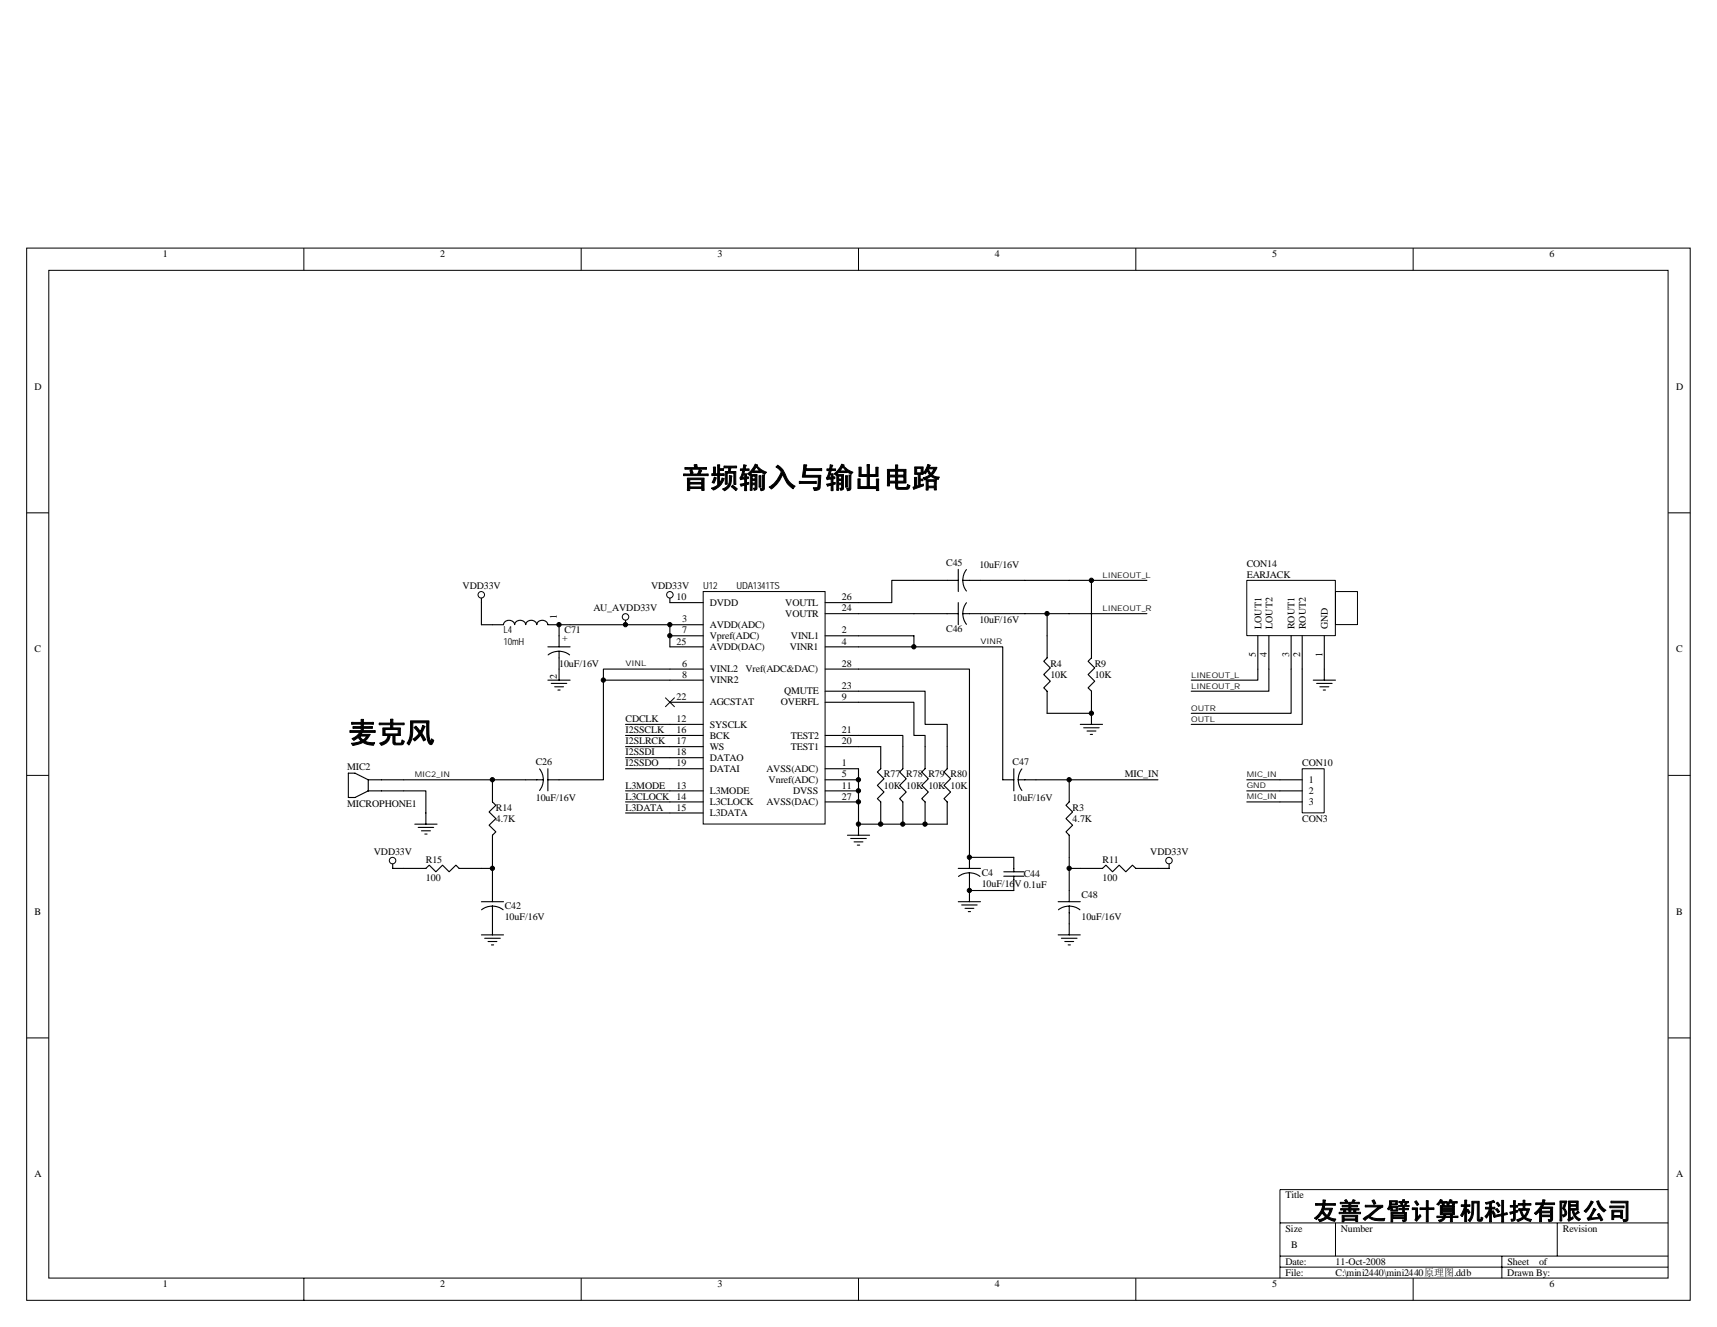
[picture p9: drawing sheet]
<svg xmlns="http://www.w3.org/2000/svg" width="279mm" height="216mm" viewBox="0 0 279 216" stroke-linecap="round" stroke-linejoin="round" font-family="sans-serif">
<g fill="none" stroke="#000" stroke-width=".16">
<path d="M4.3 40.4h270.7v171.2h-270.7zM7.9 44h263.5v163.9h-263.5zM49.4 40.4v3.6M94.6 40.4v3.6M139.7 40.4v3.6M184.8 40.4v3.6M230 40.4v3.6M4.3 83.4h3.6M271.5 83.4h3.6M4.3 126.2h3.6M271.5 126.2h3.6M4.3 168.9h3.6"/>
<path d="M271.5 168.9h3.6M208.3 199h63.2M217.3 199v5.4M253.4 199v5.4M271.5 193.5h-63.2v14.5M49.4 208v3.6M94.6 208v3.6M139.7 208v3.6M184.8 208v3.6M208.3 204.4h63.2M208.3 206.2h63.2M230 208v3.6"/>
<path d="M244.4 204.4v3.6"/>
</g>
<path d="M114.4 96.3h19.9v37.8h-19.9z" fill="#fff"/>
<g fill="none" stroke="#000" stroke-width=".16">
<path d="M114.4 96.2h19.9v37.9h-19.9zM108.3 113.5l1.4 1.5M109.7 113.5l-1.4 1.5"/>
<circle cx="78.3" cy="96.8" r=".53"/>
<circle cx="109" cy="96.8" r=".53"/>
<circle cx="101.8" cy="100.4" r=".53"/>
<circle cx="190.2" cy="140" r=".53"/>
</g>
<g fill="none" stroke="#000" stroke-width=".18">
<path d="M78.3 97.3v4.3h3.6a.93 .93 0 0 1 .9-.7 .93 .93 0 0 1 .9 .7M109 97.3v.7h5.4M134.3 99.8h21.6M155.9 94.4h-10.8v3.6h-10.8M155.9 92.6v3.6M155.9 98v3.6M156.7 94.4l.2 1.1 .4 .7M156.7 99.8l.2 1.1 .4 .7M156.7 99.8h29.9M156.7 94.4h29.9M157.3 92.7l-.4 .6-.2 1.1M157.3 98.1l-.4 .6-.2 1.1"/>
<path d="M170.4 99.8v7.2l-.6 .6 1.1 1.1-1.1 1 1.1 1.1-1.1 1.1 .6 .6v3.6h7.2M177.6 94.4v12.6l-.5 .6 1 1.1-1 1 1 1.1-1 1.1 .5 .6v5.4M83.8 101.6a.91 .91 0 0 1 .8-.7 .91 .91 0 0 1 .9 .7 .93 .93 0 0 1 .9-.7 .93 .93 0 0 1 .9 .7 .93 .93 0 0 1 .9-.7 .93 .93 0 0 1 .9 .7M89.2 101.6h25.2M89.2 105.2h3.6M89.2 110.7h3.6M89.7 111.2h2.5M90.3 111.7h1.4M90.8 112.3h.3M91 106l1.1 .2 .6 .4M91 106l-1.2 .2-.6 .4M91 101.6v3.6"/>
<path d="M91 106v4.7M101.8 117.9h12.6M101.8 119.7h12.6M101.8 100.9v.7M109 103.4h5.4M109 101.6v3.6h5.4M109 108.9h5.4M109 110.7h5.4M109 114.3h5.4M134.3 103.4h14.4v1.8h-14.4M134.3 119.7h12.6v5.4l-.5 .5 1.1 1.1-1.1 1.1 1.1 1.1-1.1 1 .5 .6v3.6M134.3 114.3h14.4v5.4h1.8v5.4l-.5 .5 1.1 1.1-1.1 1.1 1.1 1.1-1.1 1 .5 .6v3.6"/>
<path d="M134.3 112.5h16.2v5.4h3.6v7.2l-.5 .5 1.1 1.1-1.1 1.1 1.1 1.1-1.1 1 .5 .6v3.6h-14.4M134.3 108.9h5.4M148.7 105.2h14.5v21.7h1.8M175.8 117.9h3.6M176.3 118.4h2.6M176.9 118.9h1.4M177.4 119.5h.4M101.8 125.1h12.6M101.8 128.7h12.6M101.8 130.5h12.6M101.8 132.3h12.6M101.8 121.5h12.6"/>
<path d="M101.8 123.3h12.6M134.3 121.5h9v3.6l-.5 .5 1 1.1-1 1.1 1 1.1-1 1 .5 .6v3.6M134.3 125.1h5.4v10.8M134.3 126.9h5.4M134.3 128.7h5.4M134.3 130.5h5.4M137.9 135.9h3.6M138.4 136.4h2.6M139 137h1.4M139.5 137.5h.4M165 125.1v3.6M165 139.5v2.3"/>
<path d="M165.7 126.9h22.7M166.3 125.1a2.9 2.9 0 0 0 0 3.5M174 126.9v3.6l-.5 .5 1 1.1-1 1.1 1 1.1-1 1 .5 .6v5.4h5.4l.6-.5 1 1 1.1-1 1.1 1 1.1-1 .5 .5h5.4v-.7M155.9 146.7h3.7M156.5 147.2h2.5M157 147.8h1.5M157.6 148.3h.3M157.8 144.9v1.8M163.3 142.6h3.3M163.3 141.8h3.3M165 142.6v2.3M172.2 146.7h3.6"/>
<path d="M172.2 152.1h3.6M172.7 152.7h2.6M173.3 153.2h1.4M173.8 153.7h.4M174 147.4l1.1 .2 .6 .4M174 147.4l-1.1 .2-.7 .4M174 144.9v1.8M174 147.4v4.7"/>
</g>
<path d="M202.9 94.4h14.4v9h-14.4z" fill="#fff"/>
<path d="M202.9 94.4h14.4v9h-14.4z" fill="none" stroke="#000" stroke-width=".16"/>
<path d="M217.3 96.3h3.6v5.3h-3.6z" fill="#fff"/>
<path d="M217.3 96.2h3.6v5.4h-3.6z" fill="none" stroke="#000" stroke-width=".16"/>
<path d="M204.7 103.4v7.3h-10.9M206.5 103.4v9.1h-12.7M210.1 103.4v12.7h-16.3M211.9 103.4v14.5h-18.1M213.7 110.7h3.6M214.2 111.2h2.6M214.8 111.7h1.4M215.3 112.3h.4M215.5 103.4v7.3" fill="none" stroke="#000" stroke-width=".18"/>
<path d="M211.9 125.1h3.6v7.1h-3.6z" fill="#fff"/>
<g fill="none" stroke="#000" stroke-width=".16">
<path d="M211.9 125.1h3.6v7.1h-3.6z"/>
<circle cx="63.9" cy="140" r=".53"/>
</g>
<g fill="none" stroke="#000" stroke-width=".18">
<path d="M109 110.7h-10.8v16.2h-9M109 108.9h-10.8v1.8M139.7 108.9h18.1v30.6h7.2M59.9 128.7h9.4v5.4M59.9 126.9h28.5M59.9 126.9l-2.1-1.1h-1.1v4h1.1l2.1-1.1M59.9 126.9v1.8M67.5 134.1h3.6M68.1 134.6h2.5M68.6 135.2h1.4M69.1 135.7h.4M80.1 126.9v3.6l.6 .5-1.1 1.1 1.1 1.1-1.1 1.1 1.1 1-.6 .6v5.4h-5.4l-.5-.5-1.1 1-1.1-1-1.1 1-1.1-1-.5 .5h-5.4v-.7"/>
<path d="M87.8 125.1a2.82 2.82 0 0 1 0 3.5M89.2 125.1v3.6M157.8 139.5v1.8M202.9 126.9h9M202.9 128.7h9M202.9 130.5h9M78.3 146.7h3.6M78.3 152.1h3.6M78.4 148a2.9 2.9 0 0 1 3.5 0M78.9 152.7h2.5M79.4 153.2h1.5M80 153.7h.3"/>
<path d="M80.1 141.3v5.4M80.1 147.4v4.7M155.9 141.3h3.7M156 142.6a2.87 2.87 0 0 1 3.5 0M157.8 142v2.9h7.2M174 141.3v3.6"/>
</g>
<g fill="#000" stroke="#000" stroke-width=".16">
<circle cx="170.4" cy="99.8" r=".35"/>
<circle cx="177.6" cy="94.4" r=".36"/>
<circle cx="91" cy="101.6" r=".35"/>
<circle cx="98.2" cy="110.6" r=".35"/>
<circle cx="101.8" cy="101.6" r=".35"/>
<circle cx="109" cy="103.4" r=".35"/>
<circle cx="109" cy="101.6" r=".35"/>
<circle cx="148.7" cy="105.2" r=".35"/>
<circle cx="177.6" cy="116" r=".35"/>
<circle cx="80.1" cy="126.9" r=".35"/>
<circle cx="139.7" cy="134.1" r=".35"/>
<circle cx="139.7" cy="128.7" r=".35"/>
<circle cx="139.7" cy="126.9" r=".35"/>
<circle cx="139.7" cy="130.5" r=".35"/>
<circle cx="143.3" cy="134.1" r=".36"/>
<circle cx="146.9" cy="134.1" r=".35"/>
<circle cx="150.5" cy="134.1" r=".35"/>
<circle cx="157.7" cy="139.5" r=".35"/>
<circle cx="174" cy="126.9" r=".35"/>
<circle cx="80.1" cy="141.3" r=".35"/>
<circle cx="157.7" cy="144.9" r=".35"/>
<circle cx="174" cy="141.3" r=".35"/>
</g>
<g font-size="4.7">
<text x="110.8" y="79.4">音频输入与输出电路</text>
<text x="56.7" y="120.8">麦克风</text>
</g>
<text font-size="4" x="213.7" y="198.4">友善之臂计算机科技有限公司</text>
<g font-size="1.6">
<text x="26.5" y="41.8">1</text>
<text x="71.6" y="41.8">2</text>
<text x="116.8" y="41.8">3</text>
<text x="161.9" y="41.8">4</text>
<text x="207" y="41.8">5</text>
<text x="252.1" y="41.8">6</text>
<text x="5.6" y="63.4">D</text>
<text x="272.7" y="63.4">D</text>
<text x="75.3" y="95.8">VDD33V</text>
<text x="105.9" y="95.8">VDD33V</text>
<text x="114.4" y="95.8">U12</text>
<text x="119.8" y="95.8">UDA1341TS</text>
<text x="154" y="92.1">C45</text>
<text x="159.4" y="92.4">10uF/16V</text>
<text x="202.9" y="92.2">CON14</text>
<text x="202.9" y="94">EARJACK</text>
<text x="90.6" y="100.7" transform="rotate(-90 90.6 100.7)">1</text>
<text x="96.6" y="99.5">AU_AVDD33V</text>
<text x="110.1" y="97.7">10</text>
<text x="111" y="101.3">3</text>
<text x="115.5" y="98.6">DVDD</text>
<text x="127.8" y="100.4">VOUTR</text>
<text x="127.8" y="98.6">VOUTL</text>
<text x="137" y="99.5">24</text>
<text x="137" y="97.7">26</text>
<text x="159.4" y="101.4">10uF/16V</text>
<text x="5.6" y="106.1">C</text>
<text x="81.9" y="103.1">L4</text>
<text x="81.9" y="104.9">10mH</text>
<text x="91.5" y="104.3">+</text>
<text x="91.9" y="103.1">C71</text>
<text x="110.1" y="104.9">25</text>
<text x="111" y="103.1">7</text>
<text x="115.5" y="102.2">AVDD(ADC)</text>
<text x="115.5" y="104">Vpref(ADC)</text>
<text x="115.5" y="105.8">AVDD(DAC)</text>
<text x="128.5" y="105.8">VINR1</text>
<text x="128.7" y="104">VINL1</text>
<text x="137" y="104.9">4</text>
<text x="137" y="103.1">2</text>
<text x="154" y="102.9">C46</text>
<text x="204.4" y="106.9" transform="rotate(-90 204.4 106.9)">5</text>
<text x="205.3" y="102.4" transform="rotate(-90 205.3 102.4)">LOUT1</text>
<text x="206.2" y="106.9" transform="rotate(-90 206.2 106.9)">4</text>
<text x="207.1" y="102.4" transform="rotate(-90 207.1 102.4)">LOUT2</text>
<text x="209.8" y="106.9" transform="rotate(-90 209.8 106.9)">3</text>
<text x="210.7" y="102.4" transform="rotate(-90 210.7 102.4)">ROUT1</text>
<text x="211.6" y="106.9" transform="rotate(-90 211.6 106.9)">2</text>
<text x="212.5" y="102.4" transform="rotate(-90 212.5 102.4)">ROUT2</text>
<text x="215.2" y="106.9" transform="rotate(-90 215.2 106.9)">1</text>
<text x="216.1" y="102.4" transform="rotate(-90 216.1 102.4)">GND</text>
<text x="272.7" y="106.1">C</text>
<text x="90.6" y="110.5" transform="rotate(-90 90.6 110.5)">2</text>
<text x="91" y="108.5">10uF/16V</text>
<text x="110.1" y="113.9">22</text>
<text x="111" y="108.5">6</text>
<text x="111" y="110.3">8</text>
<text x="115.5" y="109.4">VINL2</text>
<text x="115.5" y="111.2">VINR2</text>
<text x="121.3" y="109.4">Vref(ADC&amp;DAC)</text>
<text x="127.6" y="113">QMUTE</text>
<text x="137" y="108.5">28</text>
<text x="137" y="112.1">23</text>
<text x="137" y="113.9">9</text>
<text x="170.9" y="108.5">R4</text>
<text x="170.9" y="110.3">10K</text>
<text x="178.1" y="108.5">R9</text>
<text x="178.1" y="110.3">10K</text>
<text x="101.8" y="117.5">CDCLK</text>
<text x="101.8" y="119.3">I2SSCLK</text>
<text x="110.1" y="117.5">12</text>
<text x="110.1" y="119.3">16</text>
<text x="115.5" y="118.4">SYSCLK</text>
<text x="115.5" y="114.8">AGCSTAT</text>
<text x="127.1" y="114.8">OVERFL</text>
<text x="137" y="119.3">21</text>
<text x="56.5" y="125.2">MIC2</text>
<text x="87.2" y="124.5">C26</text>
<text x="101.8" y="121.1">I2SLRCK</text>
<text x="101.8" y="122.9">I2SSDI</text>
<text x="101.8" y="124.7">I2SSDO</text>
<text x="110.1" y="121.1">17</text>
<text x="110.1" y="122.9">18</text>
<text x="110.1" y="124.7">19</text>
<text x="115.5" y="120.2">BCK</text>
<text x="115.5" y="122">WS</text>
<text x="115.5" y="123.8">DATAO</text>
<text x="115.5" y="125.6">DATAI</text>
<text x="124.7" y="125.6">AVSS(ADC)</text>
<text x="128.7" y="122">TEST1</text>
<text x="128.7" y="120.2">TEST2</text>
<text x="137" y="124.7">1</text>
<text x="137" y="121.1">20</text>
<text x="164.8" y="124.5">C47</text>
<text x="211.9" y="124.7">CON10</text>
<text x="56.5" y="131.4">MICROPHONE1</text>
<text x="80.7" y="131.9">R14</text>
<text x="87.2" y="130.3">10uF/16V</text>
<text x="101.8" y="128.3">L3MODE</text>
<text x="101.8" y="130.1">L3CLOCK</text>
<text x="101.8" y="131.9">L3DATA</text>
<text x="110.1" y="128.3">13</text>
<text x="110.1" y="130.1">14</text>
<text x="110.1" y="131.9">15</text>
<text x="115.5" y="129.2">L3MODE</text>
<text x="115.5" y="131">L3CLOCK</text>
<text x="124.7" y="131">AVSS(DAC)</text>
<text x="125.1" y="127.4">Vnref(ADC)</text>
<text x="129.1" y="129.2">DVSS</text>
<text x="137" y="128.3">11</text>
<text x="137" y="130.1">27</text>
<text x="137" y="126.5">5</text>
<text x="143.8" y="126.5">R77 R78 R79 R80</text>
<text x="143.8" y="128.3">10K 10K 10K 10K</text>
<text x="164.8" y="130.3">10uF/16V</text>
<text x="174.5" y="131.9">R3</text>
<text x="183" y="126.5">MIC_IN</text>
<text x="213" y="127.4">1</text>
<text x="213" y="129.2">2</text>
<text x="213" y="131">3</text>
<text x="80.7" y="133.7">4.7K</text>
<text x="115.5" y="132.8">L3DATA</text>
<text x="174.5" y="133.7">4.7K</text>
<text x="211.9" y="133.7">CON3</text>
<text x="60.8" y="139.1">VDD33V</text>
<text x="69.3" y="140.4">R15</text>
<text x="69.3" y="143.3">100</text>
<text x="159.7" y="142.5">C4</text>
<text x="166.6" y="142.7">C44</text>
<text x="179.4" y="140.4">R11</text>
<text x="179.4" y="143.3">100</text>
<text x="187.2" y="139.1">VDD33V</text>
<text x="5.6" y="148.8">B</text>
<text x="82.1" y="147.9">C42</text>
<text x="82.1" y="149.7">10uF/16V</text>
<text x="159.7" y="144.3">10uF/16V 0.1uF</text>
<text x="176" y="146.1">C48</text>
<text x="176" y="149.7">10uF/16V</text>
<text x="272.7" y="148.8">B</text>
<text x="5.6" y="191.6">A</text>
<text x="272.7" y="191.6">A</text>
<text x="209.2" y="195">Title</text>
<text x="209.2" y="200.4">Size</text>
<text x="210.1" y="203.1">B</text>
<text x="218.2" y="200.4">Number</text>
<text x="254.3" y="200.4">Revision</text>
<text x="26.5" y="209.4">1</text>
<text x="71.6" y="209.4">2</text>
<text x="116.8" y="209.4">3</text>
<text x="161.9" y="209.4">4</text>
<text x="207" y="209.4">5</text>
<text x="209.2" y="205.8">Date:</text>
<text x="209.2" y="207.6">File:</text>
<text x="217.3" y="205.8">11-Oct-2008</text>
<text x="217.3" y="207.6">C:\mini2440\mini2440原理图.ddb</text>
<text x="245.3" y="207.6">Drawn By:</text>
<text x="245.3" y="205.8">Sheet</text>
<text x="250.4" y="205.8">of</text>
<text x="252.1" y="209.4">6</text>
</g>
<g font-size="1.3">
<text x="179.4" y="94">LINEOUT_L</text>
<text x="179.4" y="99.4">LINEOUT_R</text>
<text x="159.6" y="104.8">VINR</text>
<text x="101.8" y="108.4">VINL</text>
<text x="193.8" y="110.3">LINEOUT_L</text>
<text x="193.8" y="112.1">LINEOUT_R</text>
<text x="193.8" y="117.5">OUTL</text>
<text x="193.8" y="115.7">OUTR</text>
<text x="67.5" y="126.5">MIC2_IN</text>
<text x="202.9" y="130.1">MIC_IN</text>
<text x="202.9" y="128.3">GND</text>
<text x="202.9" y="126.5">MIC_IN</text>
</g>
</svg>
